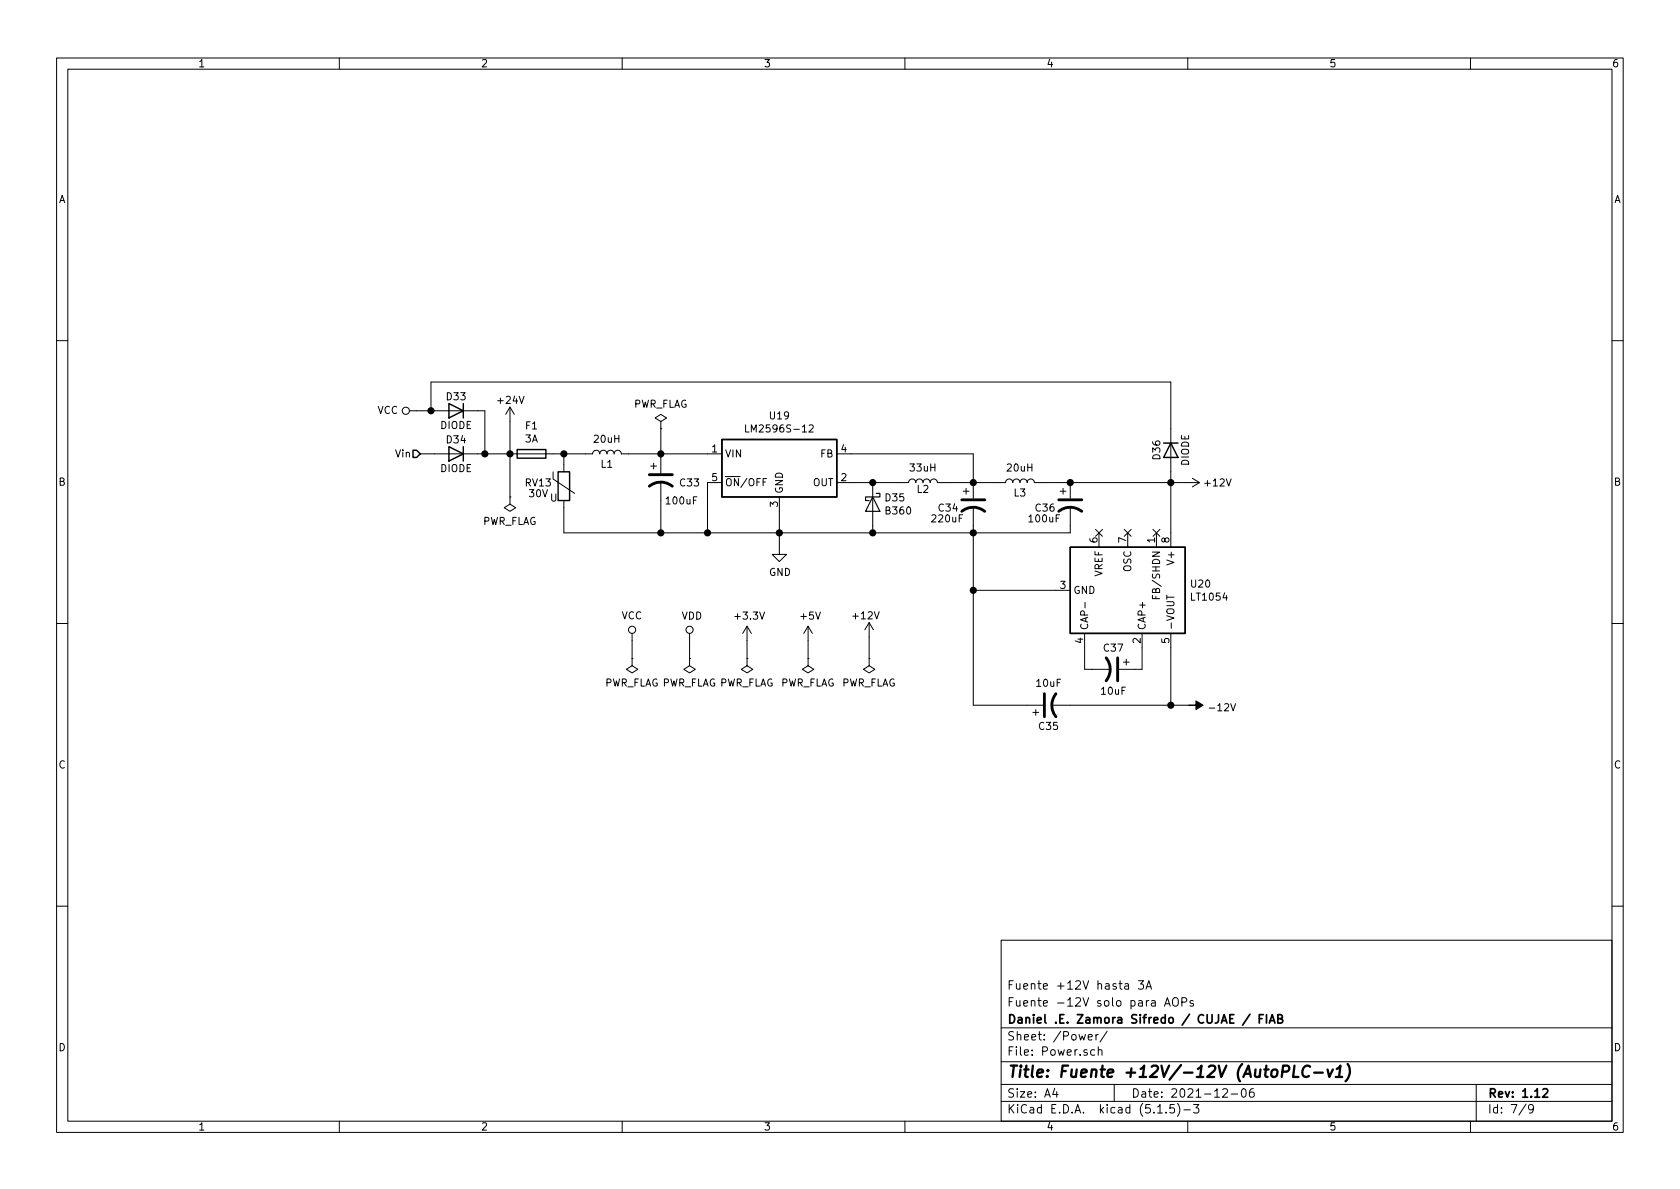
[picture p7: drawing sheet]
EESchema Schematic File Version 4
EELAYER 30 0
EELAYER END
$Descr A4 11693 8268
encoding utf-8
Sheet 7 9
Title "Fuente +12V/-12V (AutoPLC-v1)"
Date "2021-12-06"
Rev "1.12"
Comp "Daniel .E. Zamora Sifredo / CUJAE / FIAB"
Comment1 "Fuente -12V solo para AOPs"
Comment2 "Fuente +12V hasta 3A"
Comment3 ""
Comment4 ""
$EndDescr
$Comp
L Regulator_Switching:LM2596S-ADJ U19
U 1 1
P 5425 3250
F 0 "U19" H 5425 3617 50  0000 C CNN
F 1 "LM2596S-12" H 5425 3526 50  0000 C CNN
F 2 "Package_TO_SOT_SMD:TO-263-5_TabPin3" H 5475 3000 50  0001 L CIN
F 3 "http://www.ti.com/lit/ds/symlink/lm2596.pdf" H 5425 3250 50  0001 C CNN
	1    5425 3250
	1    0    0    -1  
$EndComp
$Comp
L power:+24V #PWR083
U 1 1
P 3550 2925
F 0 "#PWR083" H 3550 2775 50  0001 C CNN
F 1 "+24V" H 3450 3075 50  0000 L CNN
F 2 "" H 3550 2925 50  0001 C CNN
F 3 "" H 3550 2925 50  0001 C CNN
	1    3550 2925
	1    0    0    -1  
$EndComp
$Comp
L power:GND #PWR087
U 1 1
P 5425 3800
F 0 "#PWR087" H 5425 3550 50  0001 C CNN
F 1 "GND" H 5430 3627 50  0000 C CNN
F 2 "" H 5425 3800 50  0001 C CNN
F 3 "" H 5425 3800 50  0001 C CNN
	1    5425 3800
	1    0    0    -1  
$EndComp
Wire Wire Line
	5425 3800 5425 3700
$Comp
L Diode:B360 D35
U 1 1
P 6075 3500
F 0 "D35" V 6029 3579 50  0000 L CNN
F 1 "B360" V 6120 3579 50  0000 L CNN
F 2 "Diode_SMD:D_SMC" H 6075 3325 50  0001 C CNN
F 3 "http://www.jameco.com/Jameco/Products/ProdDS/1538777.pdf" H 6075 3500 50  0001 C CNN
	1    6075 3500
	0    1    1    0   
$EndComp
Wire Wire Line
	6075 3350 5925 3350
Wire Wire Line
	4925 3700 5425 3700
Wire Wire Line
	4925 3350 4925 3700
Connection ~ 5425 3700
Wire Wire Line
	5425 3700 5425 3550
Wire Wire Line
	5425 3700 6075 3700
Wire Wire Line
	6075 3700 6075 3650
$Comp
L Device:L L2
U 1 1
P 6425 3350
F 0 "L2" V 6375 3350 50  0000 C CNN
F 1 "33uH" V 6524 3350 50  0000 C CNN
F 2 "Inductor_SMD:L_Wuerth_MAPI-2512" H 6425 3350 50  0001 C CNN
F 3 "~" H 6425 3350 50  0001 C CNN
	1    6425 3350
	0    -1   -1   0   
$EndComp
Wire Wire Line
	6275 3350 6075 3350
Connection ~ 6075 3350
$Comp
L Device:CP1 C34
U 1 1
P 6775 3500
F 0 "C34" H 6525 3475 50  0000 L CNN
F 1 "220uF" H 6475 3400 50  0000 L CNN
F 2 "Capacitor_THT:CP_Radial_D6.3mm_P2.50mm" H 6775 3500 50  0001 C CNN
F 3 "~" H 6775 3500 50  0001 C CNN
	1    6775 3500
	1    0    0    -1  
$EndComp
Wire Wire Line
	6775 3350 6575 3350
Wire Wire Line
	6775 3650 6775 3700
Wire Wire Line
	6775 3700 6075 3700
Connection ~ 6075 3700
$Comp
L Device:L L3
U 1 1
P 7100 3350
F 0 "L3" V 7025 3350 50  0000 C CNN
F 1 "20uH" V 7199 3350 50  0000 C CNN
F 2 "Inductor_SMD:L_Wuerth_MAPI-2512" H 7100 3350 50  0001 C CNN
F 3 "~" H 7100 3350 50  0001 C CNN
	1    7100 3350
	0    -1   -1   0   
$EndComp
Connection ~ 6775 3350
$Comp
L Device:CP1 C36
U 1 1
P 7450 3500
F 0 "C36" H 7200 3475 50  0000 L CNN
F 1 "100uF" H 7150 3400 50  0000 L CNN
F 2 "Capacitor_THT:CP_Radial_D5.0mm_P2.50mm" H 7450 3500 50  0001 C CNN
F 3 "~" H 7450 3500 50  0001 C CNN
	1    7450 3500
	1    0    0    -1  
$EndComp
Wire Wire Line
	7450 3350 7250 3350
Wire Wire Line
	7450 3650 7450 3700
Wire Wire Line
	7450 3700 6775 3700
Connection ~ 6775 3700
$Comp
L power:+12V #PWR090
U 1 1
P 8250 3350
F 0 "#PWR090" H 8250 3200 50  0001 C CNN
F 1 "+12V" V 8250 3575 50  0000 C CNN
F 2 "" H 8250 3350 50  0001 C CNN
F 3 "" H 8250 3350 50  0001 C CNN
	1    8250 3350
	0    1    1    0   
$EndComp
Connection ~ 7450 3350
$Comp
L Regulator_SwitchedCapacitor:LT1054 U20
U 1 1
P 7850 4100
F 0 "U20" V 7804 4530 50  0000 L CNN
F 1 "LT1054" V 7895 4530 50  0000 L CNN
F 2 "Package_SO:SOIC-8_3.9x4.9mm_P1.27mm" H 7950 4000 50  0001 C CNN
F 3 "https://www.analog.com/media/en/technical-documentation/data-sheets/1054lfh.pdf" H 7950 4000 50  0001 C CNN
	1    7850 4100
	0    1    1    0   
$EndComp
$Comp
L Device:CP1 C37
U 1 1
P 7750 4650
F 0 "C37" V 7600 4650 50  0000 C CNN
F 1 "10uF" V 7900 4650 50  0000 C CNN
F 2 "Capacitor_THT:CP_Radial_D4.0mm_P1.50mm" H 7750 4650 50  0001 C CNN
F 3 "~" H 7750 4650 50  0001 C CNN
	1    7750 4650
	0    1    1    0   
$EndComp
Wire Wire Line
	7600 4650 7550 4650
Wire Wire Line
	7550 4650 7550 4500
Wire Wire Line
	7900 4650 7950 4650
Wire Wire Line
	7950 4650 7950 4500
Wire Wire Line
	6775 4100 6775 3700
$Comp
L Device:CP1 C35
U 1 1
P 7300 4900
F 0 "C35" V 7150 4900 50  0000 C CNN
F 1 "10uF" V 7450 4900 50  0000 C CNN
F 2 "Capacitor_THT:CP_Radial_D5.0mm_P2.00mm" H 7300 4900 50  0001 C CNN
F 3 "~" H 7300 4900 50  0001 C CNN
	1    7300 4900
	0    -1   -1   0   
$EndComp
Wire Wire Line
	7450 4900 8150 4900
Wire Wire Line
	8150 4900 8150 4500
Wire Wire Line
	6775 4900 6775 4100
$Comp
L power:-12V #PWR091
U 1 1
P 8275 4900
F 0 "#PWR091" H 8275 5000 50  0001 C CNN
F 1 "-12V" V 8290 5028 50  0000 L CNN
F 2 "" H 8275 4900 50  0001 C CNN
F 3 "" H 8275 4900 50  0001 C CNN
	1    8275 4900
	0    1    1    0   
$EndComp
Connection ~ 8150 4900
Connection ~ 8150 3350
NoConn ~ 7650 3700
NoConn ~ 7850 3700
NoConn ~ 8050 3700
$Comp
L power:PWR_FLAG #FLG07
U 1 1
P 6050 4575
F 0 "#FLG07" H 6050 4650 50  0001 C CNN
F 1 "PWR_FLAG" H 6050 4748 50  0000 C CNN
F 2 "" H 6050 4575 50  0001 C CNN
F 3 "~" H 6050 4575 50  0001 C CNN
	1    6050 4575
	-1   0    0    1   
$EndComp
$Comp
L power:PWR_FLAG #FLG01
U 1 1
P 3550 3450
F 0 "#FLG01" H 3550 3525 50  0001 C CNN
F 1 "PWR_FLAG" H 3550 3623 50  0000 C CNN
F 2 "" H 3550 3450 50  0001 C CNN
F 3 "~" H 3550 3450 50  0001 C CNN
	1    3550 3450
	-1   0    0    1   
$EndComp
Wire Wire Line
	8250 3350 8150 3350
Wire Wire Line
	6775 3350 6950 3350
Wire Wire Line
	6775 3350 6775 3150
Wire Wire Line
	6775 3150 5925 3150
Connection ~ 6775 4100
Wire Wire Line
	6775 4100 7350 4100
Wire Wire Line
	6775 4900 7150 4900
Wire Wire Line
	8275 4900 8150 4900
$Comp
L Device:Fuse F1
U 1 1
P 3700 3150
F 0 "F1" V 3503 3150 50  0000 C CNN
F 1 "3A" V 3594 3150 50  0000 C CNN
F 2 "Fuse:Fuse_1206_3216Metric" V 3630 3150 50  0001 C CNN
F 3 "~" H 3700 3150 50  0001 C CNN
	1    3700 3150
	0    1    1    0   
$EndComp
$Comp
L Device:CP1 C33
U 1 1
P 4600 3325
F 0 "C33" H 4725 3300 50  0000 L CNN
F 1 "100uF" H 4625 3175 50  0000 L CNN
F 2 "Capacitor_THT:CP_Radial_D8.0mm_P5.00mm" H 4600 3325 50  0001 C CNN
F 3 "~" H 4600 3325 50  0001 C CNN
	1    4600 3325
	1    0    0    -1  
$EndComp
Wire Wire Line
	4600 3175 4600 3150
Connection ~ 4600 3150
Wire Wire Line
	4600 3475 4600 3700
Wire Wire Line
	4600 3700 4925 3700
Connection ~ 4925 3700
$Comp
L Device:Varistor RV13
U 1 1
P 3925 3375
F 0 "RV13" H 3650 3400 50  0000 L CNN
F 1 "30V" H 3675 3325 50  0000 L CNN
F 2 "Varistor:RV_Disc_D9mm_W3.4mm_P5mm" V 3855 3375 50  0001 C CNN
F 3 "~" H 3925 3375 50  0001 C CNN
	1    3925 3375
	1    0    0    -1  
$EndComp
Wire Wire Line
	3925 3225 3925 3150
Wire Wire Line
	3925 3150 3850 3150
Wire Wire Line
	3925 3525 3925 3700
Text HLabel 2925 3150 0    50   Input ~ 0
Vin
Wire Wire Line
	3925 3700 4600 3700
Connection ~ 4600 3700
Connection ~ 3925 3150
Wire Wire Line
	3550 2925 3550 3150
Connection ~ 3550 3150
Wire Wire Line
	4600 3150 4925 3150
Wire Wire Line
	3550 3450 3550 3150
$Comp
L power:+3.3V #PWR086
U 1 1
P 5200 4450
F 0 "#PWR086" H 5200 4300 50  0001 C CNN
F 1 "+3.3V" H 5215 4623 50  0000 C CNN
F 2 "" H 5200 4450 50  0001 C CNN
F 3 "" H 5200 4450 50  0001 C CNN
	1    5200 4450
	1    0    0    -1  
$EndComp
$Comp
L power:+5V #PWR088
U 1 1
P 5625 4450
F 0 "#PWR088" H 5625 4300 50  0001 C CNN
F 1 "+5V" H 5640 4623 50  0000 C CNN
F 2 "" H 5625 4450 50  0001 C CNN
F 3 "" H 5625 4450 50  0001 C CNN
	1    5625 4450
	1    0    0    -1  
$EndComp
$Comp
L power:PWR_FLAG #FLG05
U 1 1
P 5200 4575
F 0 "#FLG05" H 5200 4650 50  0001 C CNN
F 1 "PWR_FLAG" H 5200 4748 50  0000 C CNN
F 2 "" H 5200 4575 50  0001 C CNN
F 3 "~" H 5200 4575 50  0001 C CNN
	1    5200 4575
	-1   0    0    1   
$EndComp
Wire Wire Line
	5200 4575 5200 4450
$Comp
L power:PWR_FLAG #FLG06
U 1 1
P 5625 4575
F 0 "#FLG06" H 5625 4650 50  0001 C CNN
F 1 "PWR_FLAG" H 5625 4748 50  0000 C CNN
F 2 "" H 5625 4575 50  0001 C CNN
F 3 "~" H 5625 4575 50  0001 C CNN
	1    5625 4575
	-1   0    0    1   
$EndComp
Wire Wire Line
	5625 4575 5625 4450
$Comp
L power:PWR_FLAG #FLG03
U 1 1
P 4600 2975
F 0 "#FLG03" H 4600 3050 50  0001 C CNN
F 1 "PWR_FLAG" H 4600 3148 50  0000 C CNN
F 2 "" H 4600 2975 50  0001 C CNN
F 3 "~" H 4600 2975 50  0001 C CNN
	1    4600 2975
	1    0    0    -1  
$EndComp
$Comp
L power:VDD #PWR085
U 1 1
P 4800 4450
F 0 "#PWR085" H 4800 4300 50  0001 C CNN
F 1 "VDD" H 4817 4623 50  0000 C CNN
F 2 "" H 4800 4450 50  0001 C CNN
F 3 "" H 4800 4450 50  0001 C CNN
	1    4800 4450
	1    0    0    -1  
$EndComp
$Comp
L power:PWR_FLAG #FLG04
U 1 1
P 4800 4575
F 0 "#FLG04" H 4800 4650 50  0001 C CNN
F 1 "PWR_FLAG" H 4800 4748 50  0000 C CNN
F 2 "" H 4800 4575 50  0001 C CNN
F 3 "~" H 4800 4575 50  0001 C CNN
	1    4800 4575
	-1   0    0    1   
$EndComp
Wire Wire Line
	4800 4450 4800 4575
Wire Wire Line
	3925 3150 4075 3150
Wire Wire Line
	4375 3150 4600 3150
$Comp
L Device:L L1
U 1 1
P 4225 3150
F 0 "L1" V 4150 3150 50  0000 C CNN
F 1 "20uH" V 4324 3150 50  0000 C CNN
F 2 "Inductor_SMD:L_Wuerth_MAPI-2512" H 4225 3150 50  0001 C CNN
F 3 "~" H 4225 3150 50  0001 C CNN
	1    4225 3150
	0    -1   -1   0   
$EndComp
Wire Wire Line
	2925 3150 3025 3150
Wire Wire Line
	7450 3350 8150 3350
Wire Wire Line
	8150 3350 8150 3700
Wire Wire Line
	4600 2975 4600 3150
$Comp
L power:+12V #PWR089
U 1 1
P 6050 4425
F 0 "#PWR089" H 6050 4275 50  0001 C CNN
F 1 "+12V" H 6025 4575 50  0000 C CNN
F 2 "" H 6050 4425 50  0001 C CNN
F 3 "" H 6050 4425 50  0001 C CNN
	1    6050 4425
	1    0    0    -1  
$EndComp
Wire Wire Line
	6050 4425 6050 4575
Wire Wire Line
	3375 3150 3550 3150
Wire Wire Line
	3325 3150 3375 3150
Connection ~ 3375 3150
Wire Wire Line
	3325 2850 3375 2850
Wire Wire Line
	3375 2850 3375 3150
Wire Wire Line
	2900 2850 3000 2850
Wire Wire Line
	8150 3275 8150 3350
Wire Wire Line
	8150 2975 8150 2650
Wire Wire Line
	8150 2650 3000 2650
Wire Wire Line
	3000 2650 3000 2850
Connection ~ 3000 2850
Wire Wire Line
	3000 2850 3025 2850
$Comp
L power:VCC #PWR082
U 1 1
P 2900 2850
F 0 "#PWR082" H 2900 2700 50  0001 C CNN
F 1 "VCC" V 2900 2975 50  0000 L CNN
F 2 "" H 2900 2850 50  0001 C CNN
F 3 "" H 2900 2850 50  0001 C CNN
	1    2900 2850
	0    -1   -1   0   
$EndComp
$Comp
L Simulation_SPICE:DIODE D33
U 1 1
P 3175 2850
F 0 "D33" H 3175 2950 50  0000 C CNN
F 1 "DIODE" H 3175 2750 50  0000 C CNN
F 2 "Diode_SMD:D_2114_3652Metric_Pad1.85x3.75mm_HandSolder" H 3175 2850 50  0001 C CNN
F 3 "~" H 3175 2850 50  0001 C CNN
F 4 "Y" H 3175 2850 50  0001 L CNN "Spice_Netlist_Enabled"
F 5 "V" H 3175 2850 50  0001 L CNN "Spice_Primitive"
	1    3175 2850
	1    0    0    -1  
$EndComp
$Comp
L Simulation_SPICE:DIODE D34
U 1 1
P 3175 3150
F 0 "D34" H 3175 3250 50  0000 C CNN
F 1 "DIODE" H 3175 3050 50  0000 C CNN
F 2 "Diode_SMD:D_2114_3652Metric_Pad1.85x3.75mm_HandSolder" H 3175 3150 50  0001 C CNN
F 3 "~" H 3175 3150 50  0001 C CNN
F 4 "Y" H 3175 3150 50  0001 L CNN "Spice_Netlist_Enabled"
F 5 "V" H 3175 3150 50  0001 L CNN "Spice_Primitive"
	1    3175 3150
	1    0    0    -1  
$EndComp
$Comp
L Simulation_SPICE:DIODE D36
U 1 1
P 8150 3125
F 0 "D36" H 8150 3225 50  0000 C CNN
F 1 "DIODE" H 8150 3025 50  0000 C CNN
F 2 "Diode_SMD:D_2114_3652Metric_Pad1.85x3.75mm_HandSolder" H 8150 3125 50  0001 C CNN
F 3 "~" H 8150 3125 50  0001 C CNN
F 4 "Y" H 8150 3125 50  0001 L CNN "Spice_Netlist_Enabled"
F 5 "V" H 8150 3125 50  0001 L CNN "Spice_Primitive"
	1    8150 3125
	0    -1   -1   0   
$EndComp
$Comp
L power:VCC #PWR084
U 1 1
P 4400 4450
F 0 "#PWR084" H 4400 4300 50  0001 C CNN
F 1 "VCC" H 4325 4625 50  0000 L CNN
F 2 "" H 4400 4450 50  0001 C CNN
F 3 "" H 4400 4450 50  0001 C CNN
	1    4400 4450
	1    0    0    -1  
$EndComp
$Comp
L power:PWR_FLAG #FLG02
U 1 1
P 4400 4575
F 0 "#FLG02" H 4400 4650 50  0001 C CNN
F 1 "PWR_FLAG" H 4400 4748 50  0000 C CNN
F 2 "" H 4400 4575 50  0001 C CNN
F 3 "~" H 4400 4575 50  0001 C CNN
	1    4400 4575
	-1   0    0    1   
$EndComp
Wire Wire Line
	4400 4575 4400 4450
$EndSCHEMATC
